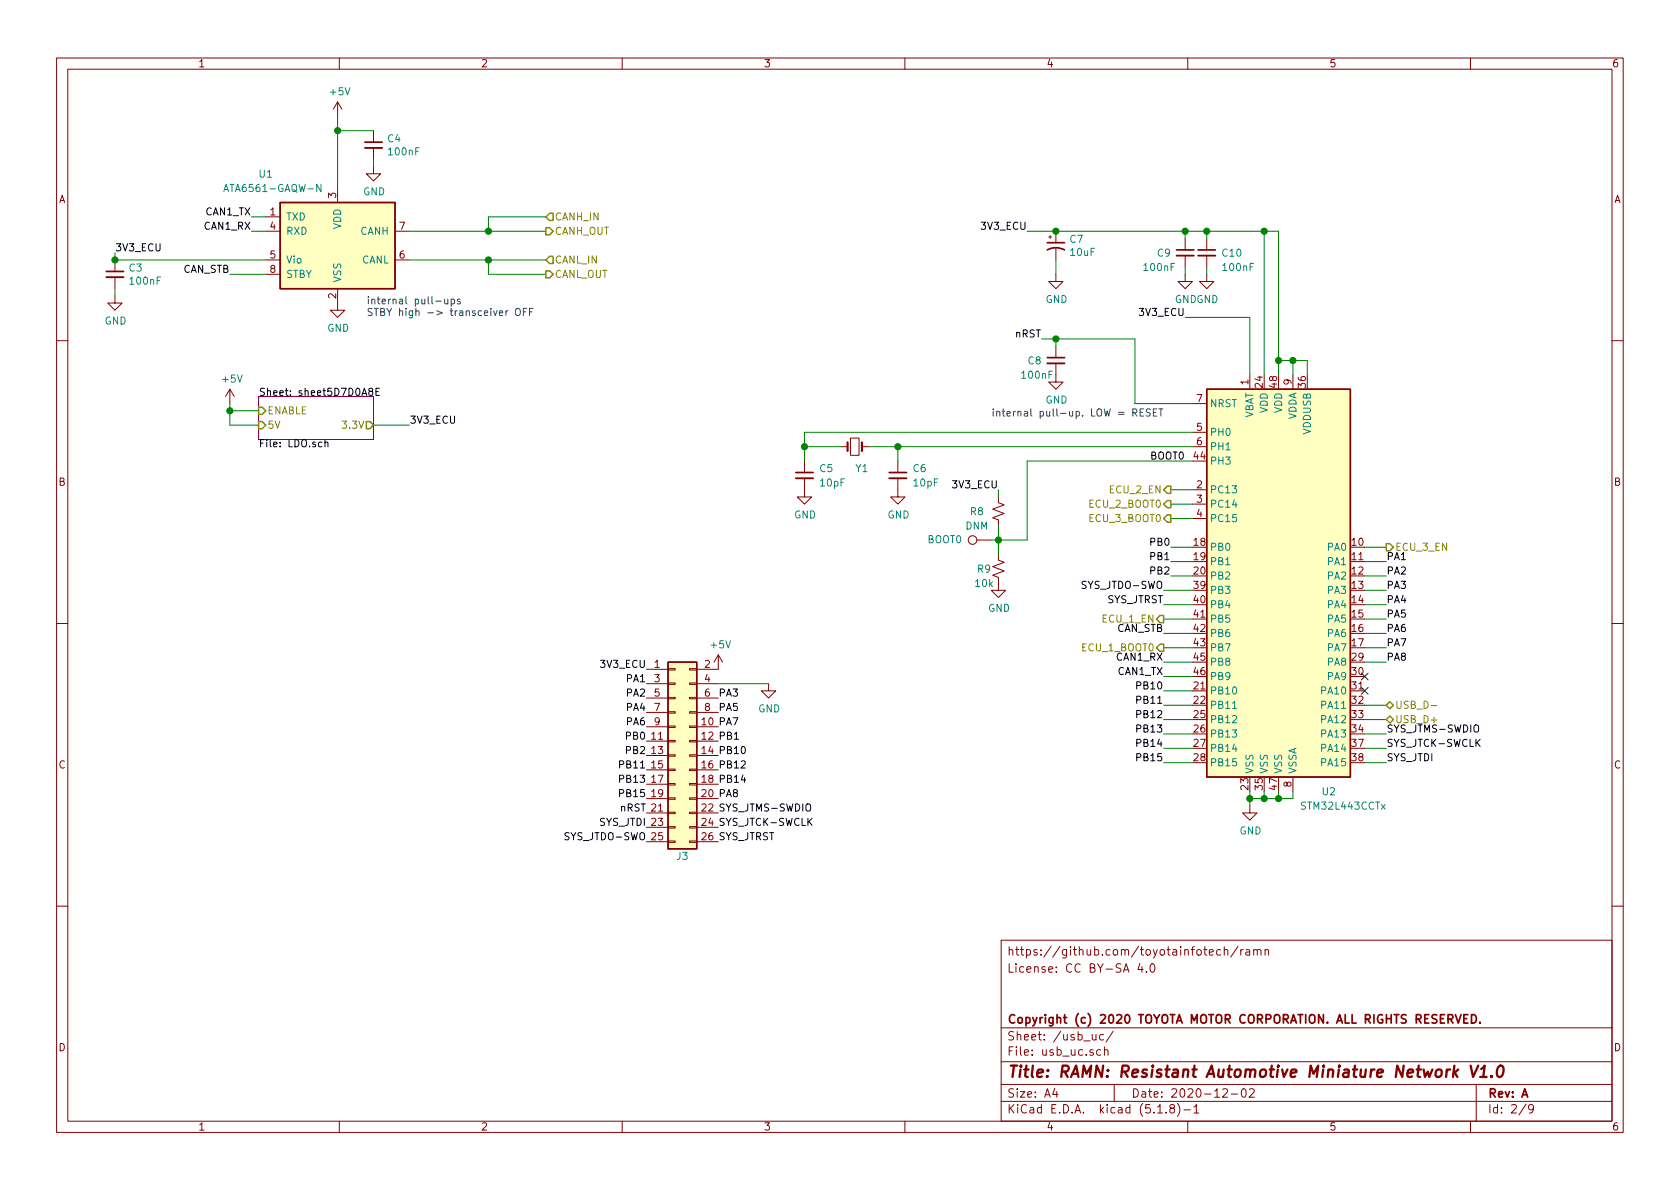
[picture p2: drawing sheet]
EESchema Schematic File Version 4
EELAYER 30 0
EELAYER END
$Descr A4 11693 8268
encoding utf-8
Sheet 2 9
Title "RAMN: Resistant Automotive Miniature Network V1.0"
Date "2020-12-02"
Rev "A"
Comp "Copyright (c) 2020 TOYOTA MOTOR CORPORATION. ALL RIGHTS RESERVED."
Comment1 ""
Comment2 ""
Comment3 "License: CC BY-SA 4.0"
Comment4 "https://github.com/toyotainfotech/ramn"
$EndDescr
$Comp
L power:GND #PWR?
U 1 1
P 2350 2100
AR Path="/5D99D3E9" Ref="#PWR?"  Part="1" 
AR Path="/5D8BFFCE/5D99D3E9" Ref="#PWR09"  Part="1" 
F 0 "#PWR09" H 2350 1850 50  0001 C CNN
F 1 "GND" H 2355 1927 50  0000 C CNN
F 2 "" H 2350 2100 50  0001 C CNN
F 3 "" H 2350 2100 50  0001 C CNN
	1    2350 2100
	1    0    0    -1  
$EndComp
Text Notes 2550 2200 0    50   ~ 0
internal pull-ups\nSTBY high -> transceiver OFF
Wire Wire Line
	1850 1900 1600 1900
Wire Wire Line
	800  1800 1850 1800
Wire Wire Line
	1750 1600 1850 1600
Wire Wire Line
	1750 1500 1850 1500
Text Label 1750 1500 2    50   ~ 0
CAN1_TX
Text Label 1750 1600 2    50   ~ 0
CAN1_RX
Text Label 1600 1900 2    50   ~ 0
CAN_STB
Wire Wire Line
	3400 1800 3800 1800
Connection ~ 3400 1800
Wire Wire Line
	3400 1900 3400 1800
Wire Wire Line
	2850 1800 3400 1800
Wire Wire Line
	3400 1900 3800 1900
Text HLabel 3800 1900 2    50   Output ~ 0
CANL_OUT
Text HLabel 3800 1800 2    50   Input ~ 0
CANL_IN
Wire Wire Line
	3400 1600 3800 1600
Wire Wire Line
	3400 1500 3800 1500
Text HLabel 3800 1600 2    50   Output ~ 0
CANH_OUT
Text HLabel 3800 1500 2    50   Input ~ 0
CANH_IN
Connection ~ 3400 1600
Wire Wire Line
	3400 1600 3400 1500
Wire Wire Line
	2850 1600 3400 1600
Connection ~ 800  1800
Wire Wire Line
	800  1750 800  1800
$Comp
L power:+5V #PWR08
U 1 1
P 2350 800
F 0 "#PWR08" H 2350 650 50  0001 C CNN
F 1 "+5V" H 2365 973 50  0000 C CNN
F 2 "" H 2350 800 50  0001 C CNN
F 3 "" H 2350 800 50  0001 C CNN
	1    2350 800 
	1    0    0    -1  
$EndComp
Connection ~ 2350 900 
Wire Wire Line
	2350 800  2350 900 
Wire Wire Line
	2350 900  2350 1300
Wire Wire Line
	2600 900  2350 900 
Wire Wire Line
	2600 1100 2600 1150
$Comp
L power:GND #PWR?
U 1 1
P 2600 1150
AR Path="/5D956862" Ref="#PWR?"  Part="1" 
AR Path="/5D8BFFCE/5D956862" Ref="#PWR010"  Part="1" 
F 0 "#PWR010" H 2600 900 50  0001 C CNN
F 1 "GND" H 2605 977 50  0000 C CNN
F 2 "" H 2600 1150 50  0001 C CNN
F 3 "" H 2600 1150 50  0001 C CNN
	1    2600 1150
	1    0    0    -1  
$EndComp
$Comp
L Device:C_Small C?
U 1 1
P 2600 1000
AR Path="/5D95685C" Ref="C?"  Part="1" 
AR Path="/5D80E812/5D95685C" Ref="C?"  Part="1" 
AR Path="/5D8BFFCE/5D95685C" Ref="C4"  Part="1" 
F 0 "C4" H 2692 1046 50  0000 L CNN
F 1 "100nF" H 2692 955 50  0000 L CNN
F 2 "Capacitor_SMD:C_0603_1608Metric" H 2600 1000 50  0001 C CNN
F 3 "~" H 2600 1000 50  0001 C CNN
F 4 "" H 2600 1000 50  0001 C CNN "not mounted"
	1    2600 1000
	1    0    0    -1  
$EndComp
Wire Wire Line
	800  2000 800  2050
$Comp
L power:GND #PWR?
U 1 1
P 800 2050
AR Path="/5D9525C9" Ref="#PWR?"  Part="1" 
AR Path="/5D8BFFCE/5D9525C9" Ref="#PWR06"  Part="1" 
F 0 "#PWR06" H 800 1800 50  0001 C CNN
F 1 "GND" H 805 1877 50  0000 C CNN
F 2 "" H 800 2050 50  0001 C CNN
F 3 "" H 800 2050 50  0001 C CNN
	1    800  2050
	1    0    0    -1  
$EndComp
$Comp
L Device:C_Small C?
U 1 1
P 800 1900
AR Path="/5D94DE76" Ref="C?"  Part="1" 
AR Path="/5D80E812/5D94DE76" Ref="C?"  Part="1" 
AR Path="/5D8BFFCE/5D94DE76" Ref="C3"  Part="1" 
F 0 "C3" H 892 1946 50  0000 L CNN
F 1 "100nF" H 892 1855 50  0000 L CNN
F 2 "Capacitor_SMD:C_0603_1608Metric" H 800 1900 50  0001 C CNN
F 3 "~" H 800 1900 50  0001 C CNN
F 4 "" H 800 1900 50  0001 C CNN "not mounted"
	1    800  1900
	1    0    0    -1  
$EndComp
$Comp
L Interface_CAN_LIN:MCP2562-E-SN U1
U 1 1
P 2350 1700
F 0 "U1" H 1850 2200 50  0000 C CNN
F 1 "ATA6561-GAQW-N" H 1900 2100 50  0000 C CNN
F 2 "Package_SO:SOIC-8_3.9x4.9mm_P1.27mm" H 2350 1200 50  0001 C CIN
F 3 "" H 2350 1700 50  0001 C CNN
	1    2350 1700
	1    0    0    -1  
$EndComp
Wire Wire Line
	8150 4000 8300 4000
Wire Wire Line
	8150 3900 8300 3900
Wire Wire Line
	8150 3800 8300 3800
Wire Wire Line
	8100 5300 8300 5300
Wire Wire Line
	8100 5200 8300 5200
Wire Wire Line
	8100 5100 8300 5100
Wire Wire Line
	8100 5000 8300 5000
Wire Wire Line
	8100 4900 8300 4900
Wire Wire Line
	8100 4800 8300 4800
Wire Wire Line
	9500 4600 9650 4600
Wire Wire Line
	9500 4500 9650 4500
Wire Wire Line
	9500 4400 9650 4400
Wire Wire Line
	9500 4300 9650 4300
Wire Wire Line
	9500 4200 9650 4200
Wire Wire Line
	9500 4100 9650 4100
Wire Wire Line
	9500 4000 9650 4000
Text Label 9650 4600 0    50   ~ 0
PA8
Text Label 8100 5300 2    50   ~ 0
PB15
Text Label 8100 5200 2    50   ~ 0
PB14
Text Label 8100 5100 2    50   ~ 0
PB13
Text Label 8100 5000 2    50   ~ 0
PB12
Text Label 8100 4900 2    50   ~ 0
PB11
Text Label 8100 4800 2    50   ~ 0
PB10
Text Label 8150 4000 2    50   ~ 0
PB2
Text Label 8150 3900 2    50   ~ 0
PB1
Text Label 8150 3800 2    50   ~ 0
PB0
Text Label 9650 4500 0    50   ~ 0
PA7
Text Label 9650 4400 0    50   ~ 0
PA6
Text Label 9650 4300 0    50   ~ 0
PA5
Text Label 9650 4200 0    50   ~ 0
PA4
Text Label 9650 4100 0    50   ~ 0
PA3
Text Label 9650 4000 0    50   ~ 0
PA2
Text Label 9650 3900 0    50   ~ 0
PA1
Wire Wire Line
	9500 3900 9650 3900
$Comp
L Connector:TestPoint BOOT?
U 1 1
P 6900 3750
AR Path="/5D8FB37A" Ref="BOOT?"  Part="1" 
AR Path="/5D80E812/5D8FB37A" Ref="BOOT?"  Part="1" 
AR Path="/5D8BFFCE/5D8FB37A" Ref="BOOT0"  Part="1" 
F 0 "BOOT0" V 6900 3950 50  0000 L CNN
F 1 " " H 6958 3777 50  0000 L CNN
F 2 "TestPoint:TestPoint_Pad_D1.0mm" H 7100 3750 50  0001 C CNN
F 3 "~" H 7100 3750 50  0001 C CNN
	1    6900 3750
	0    -1   -1   0   
$EndComp
Wire Wire Line
	9650 4900 9500 4900
Wire Wire Line
	9500 5000 9650 5000
Text HLabel 9650 4900 2    50   BiDi ~ 0
USB_D-
Text HLabel 9650 3800 2    50   Output ~ 0
ECU_3_EN
Text HLabel 8150 3400 0    50   Output ~ 0
ECU_2_EN
Text HLabel 8100 4300 0    50   Output ~ 0
ECU_1_EN
Wire Wire Line
	8300 4500 8100 4500
Wire Wire Line
	8100 4400 8300 4400
Wire Wire Line
	8100 4300 8300 4300
Text Label 8250 3200 2    50   ~ 0
BOOT0
Text Label 8100 4400 2    50   ~ 0
CAN_STB
Wire Wire Line
	8100 4600 8300 4600
Text Label 8100 4600 2    50   ~ 0
CAN1_RX
Wire Wire Line
	8100 4700 8300 4700
Text Label 8100 4700 2    50   ~ 0
CAN1_TX
Wire Wire Line
	6250 3100 8300 3100
Wire Wire Line
	6050 3100 6250 3100
Wire Wire Line
	5600 3100 5850 3100
$Comp
L power:GND #PWR?
U 1 1
P 5600 3400
AR Path="/5D8CC178" Ref="#PWR?"  Part="1" 
AR Path="/5D8BFFCE/5D8CC178" Ref="#PWR013"  Part="1" 
F 0 "#PWR013" H 5600 3150 50  0001 C CNN
F 1 "GND" H 5605 3227 50  0000 C CNN
F 2 "" H 5600 3400 50  0001 C CNN
F 3 "" H 5600 3400 50  0001 C CNN
	1    5600 3400
	1    0    0    -1  
$EndComp
$Comp
L power:GND #PWR?
U 1 1
P 6250 3400
AR Path="/5D8CC172" Ref="#PWR?"  Part="1" 
AR Path="/5D8BFFCE/5D8CC172" Ref="#PWR014"  Part="1" 
F 0 "#PWR014" H 6250 3150 50  0001 C CNN
F 1 "GND" H 6255 3227 50  0000 C CNN
F 2 "" H 6250 3400 50  0001 C CNN
F 3 "" H 6250 3400 50  0001 C CNN
	1    6250 3400
	1    0    0    -1  
$EndComp
Wire Wire Line
	5600 3100 5600 3200
$Comp
L Device:C_Small C?
U 1 1
P 6250 3300
AR Path="/5D8CC16A" Ref="C?"  Part="1" 
AR Path="/5D80E812/5D8CC16A" Ref="C?"  Part="1" 
AR Path="/5D8BFFCE/5D8CC16A" Ref="C6"  Part="1" 
F 0 "C6" H 6350 3350 50  0000 L CNN
F 1 "10pF" H 6350 3250 50  0000 L CNN
F 2 "Capacitor_SMD:C_0603_1608Metric" H 6250 3300 50  0001 C CNN
F 3 "~" H 6250 3300 50  0001 C CNN
F 4 "" H 6250 3300 50  0001 C CNN "not mounted"
	1    6250 3300
	1    0    0    -1  
$EndComp
$Comp
L Device:C_Small C?
U 1 1
P 5600 3300
AR Path="/5D8CC163" Ref="C?"  Part="1" 
AR Path="/5D80E812/5D8CC163" Ref="C?"  Part="1" 
AR Path="/5D8BFFCE/5D8CC163" Ref="C5"  Part="1" 
F 0 "C5" H 5700 3350 50  0000 L CNN
F 1 "10pF" H 5700 3250 50  0000 L CNN
F 2 "Capacitor_SMD:C_0603_1608Metric" H 5600 3300 50  0001 C CNN
F 3 "~" H 5600 3300 50  0001 C CNN
F 4 "" H 5600 3300 50  0001 C CNN "not mounted"
	1    5600 3300
	1    0    0    -1  
$EndComp
$Comp
L Device:Crystal_Small Y?
U 1 1
P 5950 3100
AR Path="/5D8CC15C" Ref="Y?"  Part="1" 
AR Path="/5D8BFFCE/5D8CC15C" Ref="Y1"  Part="1" 
F 0 "Y1" H 6000 2950 50  0000 C CNN
F 1 "NX3225GD-8MHZ-STD-CRA-3" H 6300 3250 50  0001 C CNN
F 2 "digikey-footprints:SMD-2_3.2x2.5mm" H 5950 3100 50  0001 C CNN
F 3 "~" H 5950 3100 50  0001 C CNN
	1    5950 3100
	1    0    0    -1  
$EndComp
Wire Wire Line
	9650 5300 9500 5300
Wire Wire Line
	9650 5200 9500 5200
Connection ~ 8900 5550
Wire Wire Line
	9000 5550 8900 5550
Wire Wire Line
	9000 5500 9000 5550
Connection ~ 8800 5550
Wire Wire Line
	8900 5550 8800 5550
Wire Wire Line
	8900 5500 8900 5550
Wire Wire Line
	8700 5550 8700 5600
Connection ~ 8700 5550
Wire Wire Line
	8800 5550 8700 5550
Wire Wire Line
	8800 5500 8800 5550
Wire Wire Line
	8700 5500 8700 5550
$Comp
L power:GND #PWR?
U 1 1
P 8700 5600
AR Path="/5D8CC13F" Ref="#PWR?"  Part="1" 
AR Path="/5D8BFFCE/5D8CC13F" Ref="#PWR020"  Part="1" 
F 0 "#PWR020" H 8700 5350 50  0001 C CNN
F 1 "GND" H 8705 5427 50  0000 C CNN
F 2 "" H 8700 5600 50  0001 C CNN
F 3 "" H 8700 5600 50  0001 C CNN
	1    8700 5600
	1    0    0    -1  
$EndComp
Wire Wire Line
	8300 4100 8100 4100
Wire Wire Line
	8300 4200 8100 4200
Text Label 8100 4200 2    50   ~ 0
SYS_JTRST
Text Label 8100 4100 2    50   ~ 0
SYS_JTDO-SWO
Text Label 9650 5300 0    50   ~ 0
SYS_JTDI
Text Label 9650 5200 0    50   ~ 0
SYS_JTCK-SWCLK
Text Label 9650 5100 0    50   ~ 0
SYS_JTMS-SWDIO
Wire Wire Line
	9500 5100 9650 5100
$Comp
L power:GND #PWR?
U 1 1
P 7350 2600
AR Path="/5D8CC114" Ref="#PWR?"  Part="1" 
AR Path="/5D8BFFCE/5D8CC114" Ref="#PWR017"  Part="1" 
F 0 "#PWR017" H 7350 2350 50  0001 C CNN
F 1 "GND" H 7355 2427 50  0000 C CNN
F 2 "" H 7350 2600 50  0001 C CNN
F 3 "" H 7350 2600 50  0001 C CNN
	1    7350 2600
	1    0    0    -1  
$EndComp
$Comp
L Device:C_Small C?
U 1 1
P 7350 2500
AR Path="/5D8CC10E" Ref="C?"  Part="1" 
AR Path="/5D80E812/5D8CC10E" Ref="C?"  Part="1" 
AR Path="/5D8BFFCE/5D8CC10E" Ref="C8"  Part="1" 
F 0 "C8" H 7150 2500 50  0000 L CNN
F 1 "100nF" H 7100 2400 50  0000 L CNN
F 2 "Capacitor_SMD:C_0603_1608Metric" H 7350 2500 50  0001 C CNN
F 3 "~" H 7350 2500 50  0001 C CNN
F 4 "" H 7350 2500 50  0001 C CNN "not mounted"
	1    7350 2500
	1    0    0    -1  
$EndComp
Connection ~ 7350 1600
Wire Wire Line
	7350 1600 7150 1600
$Comp
L Device:CP1_Small C?
U 1 1
P 7350 1700
AR Path="/5D8CC0FE" Ref="C?"  Part="1" 
AR Path="/5D8BFFCE/5D8CC0FE" Ref="C7"  Part="1" 
F 0 "C7" H 7441 1746 50  0000 L CNN
F 1 "10uF" H 7441 1655 50  0000 L CNN
F 2 "Capacitor_Tantalum_SMD:CP_EIA-3528-15_AVX-H" H 7350 1700 50  0001 C CNN
F 3 "THJB106K016RJN " H 7350 1700 50  0001 C CNN
	1    7350 1700
	1    0    0    -1  
$EndComp
Wire Wire Line
	7350 1800 7350 1900
$Comp
L power:GND #PWR?
U 1 1
P 7350 1900
AR Path="/5D8CC0F7" Ref="#PWR?"  Part="1" 
AR Path="/5D8BFFCE/5D8CC0F7" Ref="#PWR016"  Part="1" 
F 0 "#PWR016" H 7350 1650 50  0001 C CNN
F 1 "GND" H 7355 1727 50  0000 C CNN
F 2 "" H 7350 1900 50  0001 C CNN
F 3 "" H 7350 1900 50  0001 C CNN
	1    7350 1900
	1    0    0    -1  
$EndComp
Connection ~ 8250 1600
Wire Wire Line
	7350 1600 8250 1600
Connection ~ 9000 2500
Wire Wire Line
	9100 2500 9100 2600
Wire Wire Line
	9000 2500 9100 2500
Wire Wire Line
	8900 2500 8900 1600
Connection ~ 8900 2500
Wire Wire Line
	9000 2500 8900 2500
Wire Wire Line
	9000 2600 9000 2500
Wire Wire Line
	8700 2200 8700 2600
Wire Wire Line
	8800 1600 8900 1600
Wire Wire Line
	8900 2600 8900 2500
$Comp
L power:GND #PWR?
U 1 1
P 8250 1900
AR Path="/5D8CC0CF" Ref="#PWR?"  Part="1" 
AR Path="/5D8BFFCE/5D8CC0CF" Ref="#PWR018"  Part="1" 
F 0 "#PWR018" H 8250 1650 50  0001 C CNN
F 1 "GND" H 8255 1727 50  0000 C CNN
F 2 "" H 8250 1900 50  0001 C CNN
F 3 "" H 8250 1900 50  0001 C CNN
	1    8250 1900
	1    0    0    -1  
$EndComp
$Comp
L power:GND #PWR?
U 1 1
P 8400 1900
AR Path="/5D8CC0C9" Ref="#PWR?"  Part="1" 
AR Path="/5D8BFFCE/5D8CC0C9" Ref="#PWR019"  Part="1" 
F 0 "#PWR019" H 8400 1650 50  0001 C CNN
F 1 "GND" H 8405 1727 50  0000 C CNN
F 2 "" H 8400 1900 50  0001 C CNN
F 3 "" H 8400 1900 50  0001 C CNN
	1    8400 1900
	1    0    0    -1  
$EndComp
Wire Wire Line
	8250 1850 8250 1900
Wire Wire Line
	8400 1850 8400 1900
Wire Wire Line
	8400 1600 8800 1600
Connection ~ 8400 1600
Wire Wire Line
	8400 1600 8400 1650
Wire Wire Line
	8250 1600 8250 1650
Wire Wire Line
	8250 1600 8400 1600
Connection ~ 8800 1600
Wire Wire Line
	8800 2600 8800 1600
$Comp
L Device:C_Small C?
U 1 1
P 8400 1750
AR Path="/5D8CC0BA" Ref="C?"  Part="1" 
AR Path="/5D80E812/5D8CC0BA" Ref="C?"  Part="1" 
AR Path="/5D8BFFCE/5D8CC0BA" Ref="C10"  Part="1" 
F 0 "C10" H 8500 1750 50  0000 L CNN
F 1 "100nF" H 8500 1650 50  0000 L CNN
F 2 "Capacitor_SMD:C_0603_1608Metric" H 8400 1750 50  0001 C CNN
F 3 "~" H 8400 1750 50  0001 C CNN
F 4 "" H 8400 1750 50  0001 C CNN "not mounted"
	1    8400 1750
	1    0    0    -1  
$EndComp
$Comp
L Device:C_Small C?
U 1 1
P 8250 1750
AR Path="/5D8CC0B3" Ref="C?"  Part="1" 
AR Path="/5D80E812/5D8CC0B3" Ref="C?"  Part="1" 
AR Path="/5D8BFFCE/5D8CC0B3" Ref="C9"  Part="1" 
F 0 "C9" H 8050 1750 50  0000 L CNN
F 1 "100nF" H 7950 1650 50  0000 L CNN
F 2 "Capacitor_SMD:C_0603_1608Metric" H 8250 1750 50  0001 C CNN
F 3 "~" H 8250 1750 50  0001 C CNN
F 4 "" H 8250 1750 50  0001 C CNN "not mounted"
	1    8250 1750
	1    0    0    -1  
$EndComp
$Comp
L MCU_ST_STM32L4:STM32L443CCTx U?
U 1 1
P 8900 4000
AR Path="/5D8CC0AC" Ref="U?"  Part="1" 
AR Path="/5D8BFFCE/5D8CC0AC" Ref="U2"  Part="1" 
F 0 "U2" H 9250 2500 50  0000 C CNN
F 1 "STM32L443CCTx" H 9350 2400 50  0000 C CNN
F 2 "Package_QFP:LQFP-48_7x7mm_P0.5mm" H 8400 2600 50  0001 R CNN
F 3 "http://www.st.com/st-web-ui/static/active/en/resource/technical/document/datasheet/DM00254865.pdf" H 8900 4000 50  0001 C CNN
	1    8900 4000
	1    0    0    -1  
$EndComp
Text HLabel 9650 5000 2    50   BiDi ~ 0
USB_D+
Text Notes 6900 2900 0    50   ~ 0
internal pull-up. LOW = RESET
Wire Wire Line
	7350 2400 7350 2350
Wire Wire Line
	7350 2350 7900 2350
Wire Wire Line
	7900 2350 7900 2800
Wire Wire Line
	7900 2800 8300 2800
Connection ~ 6250 3100
Wire Wire Line
	6250 3100 6250 3200
$Sheet
S 1800 2750 800  300 
U 5D7D0A92
F0 "sheet5D7D0A8E" 50
F1 "LDO.sch" 50
F2 "3.3V" O R 2600 2950 50 
F3 "5V" I L 1800 2950 50 
F4 "ENABLE" I L 1800 2850 50 
$EndSheet
$Comp
L power:+5V #PWR07
U 1 1
P 1600 2800
F 0 "#PWR07" H 1600 2650 50  0001 C CNN
F 1 "+5V" H 1615 2973 50  0000 C CNN
F 2 "" H 1600 2800 50  0001 C CNN
F 3 "" H 1600 2800 50  0001 C CNN
	1    1600 2800
	1    0    0    -1  
$EndComp
Wire Wire Line
	1600 2800 1600 2850
Wire Wire Line
	1600 2950 1800 2950
Wire Wire Line
	2600 2950 2850 2950
Text Label 2850 2950 0    50   ~ 0
3V3_ECU
Text Label 7150 1600 2    50   ~ 0
3V3_ECU
Text Label 800  1750 0    50   ~ 0
3V3_ECU
Text Label 8250 2200 2    50   ~ 0
3V3_ECU
Wire Wire Line
	8250 2200 8700 2200
Wire Wire Line
	1800 2850 1600 2850
Connection ~ 1600 2850
Wire Wire Line
	1600 2850 1600 2950
Connection ~ 5600 3100
Wire Wire Line
	5600 3000 5600 3100
Wire Wire Line
	5600 3000 8300 3000
Text Label 7250 2350 2    50   ~ 0
nRST
Text Label 5000 5050 0    50   ~ 0
PA7
Text Label 5000 4950 0    50   ~ 0
PA5
Text Label 5000 4850 0    50   ~ 0
PA3
Text Label 5000 5150 0    50   ~ 0
PB1
Text Label 5000 5250 0    50   ~ 0
PB10
Wire Wire Line
	5000 4750 5350 4750
$Comp
L power:GND #PWR?
U 1 1
P 5350 4750
AR Path="/5D849FF3" Ref="#PWR?"  Part="1" 
AR Path="/5D8BFFCE/5D849FF3" Ref="#PWR012"  Part="1" 
AR Path="/5D815E09/5D849FF3" Ref="#PWR?"  Part="1" 
AR Path="/5D8EDE42/5D849FF3" Ref="#PWR?"  Part="1" 
F 0 "#PWR012" H 5350 4500 50  0001 C CNN
F 1 "GND" H 5355 4577 50  0000 C CNN
F 2 "" H 5350 4750 50  0001 C CNN
F 3 "" H 5350 4750 50  0001 C CNN
	1    5350 4750
	1    0    0    -1  
$EndComp
$Comp
L power:+5V #PWR011
U 1 1
P 5000 4650
AR Path="/5D8BFFCE/5D849FF9" Ref="#PWR011"  Part="1" 
AR Path="/5D815E09/5D849FF9" Ref="#PWR?"  Part="1" 
AR Path="/5D8EDE42/5D849FF9" Ref="#PWR?"  Part="1" 
AR Path="/5D7DEA89/5D849FF9" Ref="#PWR?"  Part="1" 
F 0 "#PWR011" H 5000 4500 50  0001 C CNN
F 1 "+5V" H 5015 4823 50  0000 C CNN
F 2 "" H 5000 4650 50  0001 C CNN
F 3 "" H 5000 4650 50  0001 C CNN
	1    5000 4650
	1    0    0    -1  
$EndComp
Text Label 5000 5550 0    50   ~ 0
PA8
Text Label 5000 5350 0    50   ~ 0
PB12
Text Label 5000 5450 0    50   ~ 0
PB14
NoConn ~ 9500 4700
NoConn ~ 9500 4800
Text Label 4500 4750 2    50   ~ 0
PA1
Text Label 4500 4950 2    50   ~ 0
PA4
Text Label 4500 5050 2    50   ~ 0
PA6
Text Label 4500 4850 2    50   ~ 0
PA2
Text Label 4500 5450 2    50   ~ 0
PB13
Text Label 4500 5350 2    50   ~ 0
PB11
Text Label 4500 5550 2    50   ~ 0
PB15
Text Label 4500 5250 2    50   ~ 0
PB2
Text Label 4500 5150 2    50   ~ 0
PB0
Text Label 4500 4650 2    50   ~ 0
3V3_ECU
$Comp
L Connector_Generic:Conn_02x13_Odd_Even J3
U 1 1
P 4700 5250
AR Path="/5D8BFFCE/5D9036FE" Ref="J3"  Part="1" 
AR Path="/5D815E09/5D9036FE" Ref="J?"  Part="1" 
AR Path="/5D8EDE42/5D9036FE" Ref="J?"  Part="1" 
F 0 "J3" H 4750 4550 50  0000 C CNN
F 1 " " H 4750 5976 50  0000 C CNN
F 2 "Connector_PinSocket_2.54mm:PinSocket_2x13_P2.54mm_Vertical" H 4700 5250 50  0001 C CNN
F 3 "~" H 4700 5250 50  0001 C CNN
	1    4700 5250
	1    0    0    -1  
$EndComp
Text Label 5000 5850 0    50   ~ 0
SYS_JTRST
Text Label 4500 5750 2    50   ~ 0
SYS_JTDI
Text Label 5000 5650 0    50   ~ 0
SYS_JTMS-SWDIO
Text Label 4500 5850 2    50   ~ 0
SYS_JTDO-SWO
Text Label 5000 5750 0    50   ~ 0
SYS_JTCK-SWCLK
Text Label 4500 5650 2    50   ~ 0
nRST
Text HLabel 8150 3500 0    50   Output ~ 0
ECU_2_BOOT0
Text HLabel 8150 3600 0    50   Output ~ 0
ECU_3_BOOT0
Wire Wire Line
	8300 3600 8150 3600
Text HLabel 8100 4500 0    50   Output ~ 0
ECU_1_BOOT0
Wire Wire Line
	9500 3800 9650 3800
Wire Wire Line
	8150 3500 8300 3500
Wire Wire Line
	8150 3400 8300 3400
$Comp
L Device:R_Small_US R?
U 1 1
P 6950 3950
AR Path="/5FC52C89" Ref="R?"  Part="1" 
AR Path="/5D80E812/5FC52C89" Ref="R?"  Part="1" 
AR Path="/5D815E09/5FC52C89" Ref="R?"  Part="1" 
AR Path="/5D8EDE42/5FC52C89" Ref="R?"  Part="1" 
AR Path="/5D8BFFCE/5FC52C89" Ref="R9"  Part="1" 
F 0 "R9" H 6850 3950 50  0000 C CNN
F 1 "10k" H 6850 3850 50  0000 C CNN
F 2 "Resistor_SMD:R_0603_1608Metric" H 6950 3950 50  0001 C CNN
F 3 "~" H 6950 3950 50  0001 C CNN
	1    6950 3950
	1    0    0    -1  
$EndComp
Wire Wire Line
	6950 3750 6900 3750
$Comp
L power:GND #PWR?
U 1 1
P 6950 4050
AR Path="/5FC5BF10" Ref="#PWR?"  Part="1" 
AR Path="/5D8BFFCE/5FC5BF10" Ref="#PWR015"  Part="1" 
F 0 "#PWR015" H 6950 3800 50  0001 C CNN
F 1 "GND" H 6955 3877 50  0000 C CNN
F 2 "" H 6950 4050 50  0001 C CNN
F 3 "" H 6950 4050 50  0001 C CNN
	1    6950 4050
	1    0    0    -1  
$EndComp
Wire Wire Line
	7350 2350 7250 2350
Connection ~ 7350 2350
$Comp
L Device:R_Small_US R?
U 1 1
P 6950 3550
AR Path="/5FC99F6B" Ref="R?"  Part="1" 
AR Path="/5D80E812/5FC99F6B" Ref="R?"  Part="1" 
AR Path="/5D815E09/5FC99F6B" Ref="R?"  Part="1" 
AR Path="/5D8EDE42/5FC99F6B" Ref="R?"  Part="1" 
AR Path="/5D8BFFCE/5FC99F6B" Ref="R8"  Part="1" 
F 0 "R8" H 6800 3550 50  0000 C CNN
F 1 "DNM" H 6800 3450 50  0000 C CNN
F 2 "Resistor_SMD:R_0603_1608Metric" H 6950 3550 50  0001 C CNN
F 3 "~" H 6950 3550 50  0001 C CNN
	1    6950 3550
	1    0    0    -1  
$EndComp
Wire Wire Line
	6950 3650 6950 3750
Wire Wire Line
	6950 3750 6950 3850
Connection ~ 6950 3750
Wire Wire Line
	7150 3200 7150 3750
Wire Wire Line
	7150 3750 6950 3750
Wire Wire Line
	7150 3200 8300 3200
Text Label 6950 3400 2    50   ~ 0
3V3_ECU
Wire Wire Line
	6950 3400 6950 3450
$EndSCHEMATC
